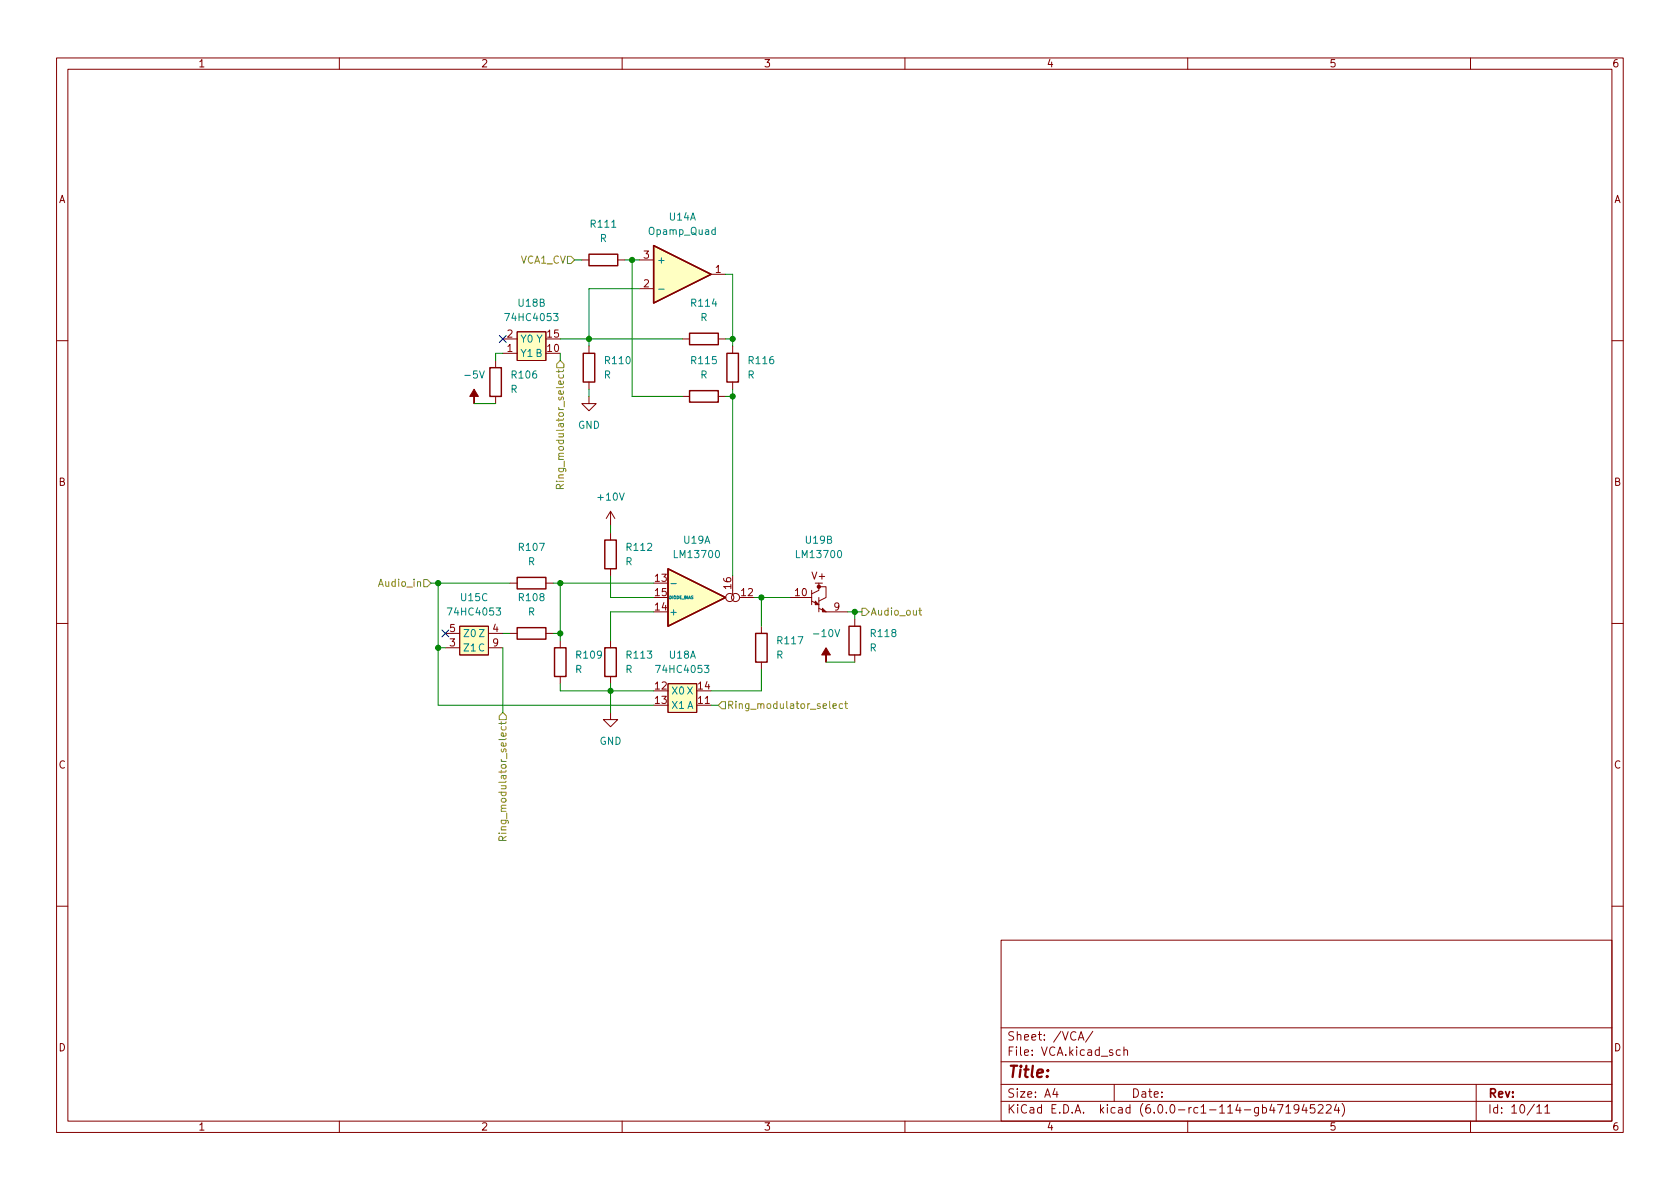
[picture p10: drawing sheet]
<svg xmlns="http://www.w3.org/2000/svg" width="297mm" height="210mm" viewBox="0 0 297 210" stroke-linecap="round" stroke-linejoin="round" font-family="sans-serif">
<g fill="none" stroke="#840000" stroke-width=".18">
<path d="M10 10.2h277v190.1h-277zM12 12.2h273v186.1h-273zM60 10.2v2M110 10.2v2M160 10.2v2M210 10.2v2M260 10.2v2M88.9 59.9h2.5M91.4 58.7h5.1v5h-5.1zM102.9 46h1.2M109.2 46h1.3M113 51h2.6"/>
<path d="M113 46h2.6M120.6 59.9h1.3M125.7 48.5h2.6M127 59.9h1.3M10 60.2h2M87.6 63.7v1.3M87.6 70.1v1.3M88.9 62.5h2.5M104.1 70.1v1.3h1.3l-1.3 1.2-1.2-1.2h1.2M104.1 61.2v1.3M104.1 67.6v1.2M120.6 70.1h1.3"/>
<path d="M127 70.1h1.3M129.5 61.2v1.3M129.5 67.6v1.2M285 60.2h2M107.9 90.4v2.6M107.9 94.2v1.3M107.9 90.4l-.7 1.3M107.9 90.4l.8 1.3M10 110.2h2M78.7 114.5h2.6M78.7 112h2.6M81.3 110.7h5.1v5.1h-5.1z"/>
<path d="M86.4 114.5h2.5M86.4 112h2.5M90.2 103.1h1.2M90.2 112h1.2M96.5 103.1h1.3M96.5 112h1.3M99.1 113.3v1.2M99.1 119.6v1.3M107.9 100.6v1.2M107.9 113.3v1.2M107.9 119.6v1.3M129.5 104.4v.8"/>
<path d="M134.6 110.7v1.3M134.6 117.1v1.3M139.7 105.7h3.8M143.5 106.3l1.3 .6M143.5 104.4v2.5M144.1 103.1h1.3M144.8 103.1v1.3l-1.3 .6M144.8 103.8h1.2v1.9l-1.2 .6M144.8 107.6l1.2 .6h3.9M144.8 105.7v2.5M151.1 109.5v1.2M151.1 115.8v1.3"/>
<path d="M285 110.2h2M107.9 126v1.2h1.3l-1.3 1.3-1.2-1.3h1.2M118.1 120.9h5.1v5.1h-5.1zM123.2 124.7h2.5M10 160.2h2M177 166.3h108v32h-108zM285 160.2h2M60 198.3v2M110 198.3v2M160 198.3v2M177 194.8h108M177 191.8h108"/>
<path d="M177 187.8h108M177 181.8h108M186.5 192.5l-.4 1h1M186.9 193v1M190.6 183.9l.5-1.5 .5 1.5M190.8 183.5h.7M193.2 182.4l-1.3 1.9M197 191.8v3M198.1 185.7l-.5-.1-.2 .3v.4l.1 .3h.6M198.7 185.8l.2-.2 .4 .1 .1 .9M198.7 185.1v1.5M210 198.3v2"/>
<path d="M224.9 195.3l-.4 1h.9M225.2 195.8v1M225.9 195.3h1l-.7 1.5M227.4 195.8l.4-.5v1.5M227.4 196.8h.8M229.6 196l-.2 .3h-.3l-.3-.3 .1-.6 .5-.1 .2 .2a.99 .99 0 0 1-.4 1.3h-.3M230.6 195.3l-.4 1h.9M230.9 195.8v1M232.4 195.3h-.7l-.1 .7 .3-.1 .5 .1 .1 .2-.1 .5-.2 .1-.6-.1M233.1 195.5l.5-.2 .3 .2v.3l-.9 1h.9M234.5 195.5l.6-.2 .2 .2 .1 .3-1 1h1M236.3 195.3l-.4 1h1"/>
<path d="M236.6 195.8v1M237.3 195.1a1.72 1.72 0 0 1 0 2.3M260 198.3v2M261 191.8v6.5M271.7 195.8l.5-.5v1.5M271.7 196.8h.9M273.1 195.8l.5-.5v1.5M273.1 196.8h.9"/>
<circle cx="129" cy="105.7" r=".72"/>
<circle cx="130" cy="105.7" r=".72"/>
</g>
<g fill="none" stroke="#840000" stroke-width=".25">
<path d="M104.1 45h5.1v2h-5.1zM115.6 43.4l10.1 5.1-10.1 5.1zM121.9 58.9h5.1v2.1h-5.1zM86.6 65h2v5.1h-2zM103.1 62.5h2.1v5.1h-2.1zM121.9 69.1h5.1v2h-5.1zM128.5 62.5h2.1v5.1h-2.1zM106.9 95.5h2.1v5.1h-2.1zM91.4 111h5.1v2h-5.1zM91.4 102.1h5.1v2h-5.1zM98 114.5h2.1v5.1h-2.1zM106.9 114.5h2.1v5.1h-2.1z"/>
<path d="M118.1 100.6l10.2 5.1-10.2 5zM133.6 112h2v5.1h-2zM150.1 110.7h2v5.1h-2z"/>
</g>
<circle cx="144.8" cy="103.8" r=".25" fill="#840000" stroke="#840000" stroke-width=".25"/>
<g fill="#840000" stroke="#840000" stroke-width=".18">
<path d="M144.1 106.3l.7 .6h-.7z"/>
<path d="M145.4 107.6l.6 .6h-.6z"/>
<path d="M146 114.5l.8 1.3h-.8v1.3v-1.3h-.7z"/>
<path d="M83.8 68.8l.8 1.3h-.8v1.3v-1.3h-.7z"/>
</g>
<g fill="#ffffc2" stroke="#ffffc2" stroke-width=".18">
<path d="M118.1 120.9h5.1v5.1h-5.1z"/>
<path d="M118.1 100.6l10.2 5.1-10.2 5z"/>
<path d="M81.3 110.7h5.1v5.1h-5.1z"/>
<path d="M115.6 43.4l10.1 5.1-10.1 5.1z"/>
<path d="M91.4 58.7h5.1v5h-5.1z"/>
</g>
<path d="M116.5 51.1h.9M118.6 103.2h1" fill="none" stroke="#008484" stroke-width=".18"/>
<g fill="none" stroke="#848400" stroke-width=".18">
<path d="M100.3 45.3h.7l.6 .7-.6 .6h-.7zM98.8 65.4v.5M99.1 63.7l.6 .7v.6h-1.3v-.6zM99.6 65.4l-.1 .3h-1.1M99 86.4v-.6l-.2-.1h-.3l-.1 .7h1.2M99.6 85.7l-.6 .4M74.9 102.5h.7l.6 .6-.6 .7h-.7zM152.4 107.6h.6l.7 .6-.7 .6h-.6zM162.5 107.9h.4M162.6 107.5v1.1l.3 .2M88.6 127.6v.5M88.9 126l.6 .6v.6h-1.2v-.6z"/>
<path d="M89.5 127.6l-.2 .3h-1.1M127.6 124.1h.7v1.2h-.7l-.6-.6zM147.3 124.9l.6-.2-.1-.2-.3-.1-.2 .2v.6h.5M149 124.5l-.4-.1-.2 .3 .1 .5h.5M149.3 124.4h.5M149.5 124v1.1l.3 .2M88.9 148.6l-.1-.6-.2-.1-.3 .1-.1 .6h1.3M89.5 147.9l-.6 .4"/>
</g>
<g fill="none" stroke="#008400" stroke-width=".18">
<path d="M99.1 59.9h21.5M101.6 46h1.3M110.5 46h2.5M111.8 46v24.1h8.8M113 51h-8.9v10.2M128.3 48.5h1.2v12.7M128.3 59.9h1.2M83.8 71.4h3.8M88.9 62.5h-1.3v1.2M99.1 62.5v1.2M104.1 68.8v1.3M128.3 70.1h1.2"/>
<path d="M129.5 68.8v33M107.9 93v1.2M76.2 103.1h14M77.5 103.1v21.6h38.1M77.5 114.5h1.2M88.9 112h1.3M88.9 114.5v11.5M97.8 103.1h17.8M97.8 112h1.3M99.1 103.1v10.2M107.9 101.8v3.9h7.7M115.6 108.2h-7.7v5.1"/>
<path d="M133.3 105.7h6.4M134.6 118.4v3.8h-8.9M134.6 105.7v5M146 117.1h5.1M149.9 108.2h2.5M151.1 108.2v1.3M99.1 120.9v1.3h16.5M107.9 120.9v5.1M125.7 124.7h1.3"/>
</g>
<path d="M88.3 59.3l1.2 1.2M89.5 59.3l-1.2 1.2M78.1 111.4l1.2 1.2M79.3 111.4l-1.2 1.2" fill="none" stroke="#000084" stroke-width=".18"/>
<g fill="#008400" stroke="#008400" stroke-width=".18">
<circle cx="129.5" cy="59.9" r=".46"/>
<circle cx="111.8" cy="46" r=".46"/>
<circle cx="104.1" cy="59.9" r=".46"/>
<circle cx="129.5" cy="70.1" r=".46"/>
<circle cx="77.5" cy="114.5" r=".46"/>
<circle cx="77.5" cy="103.1" r=".46"/>
<circle cx="107.9" cy="122.2" r=".46"/>
<circle cx="134.6" cy="105.7" r=".46"/>
<circle cx="99.1" cy="112" r=".46"/>
<circle cx="99.1" cy="103.1" r=".46"/>
<circle cx="151.1" cy="108.2" r=".46"/>
</g>
<text font-size="2.8" fill="#840000" x="178" y="190.6">Title:</text>
<g font-size="2.1" fill="#840000">
<text x="178" y="184">Sheet: /VCA/</text>
<text x="178" y="186.7">File: VCA.kicad_sch</text>
<text x="178" y="196.9">KiCad E.D.A. kicad (6.0.0-rc1-114-gb471945224)</text>
<text x="178" y="194.1">Size: A4</text>
<text x="200" y="194.1">Date:</text>
<text x="263" y="194.1">Rev:</text>
<text x="263" y="196.9">Id: 10/11</text>
</g>
<g font-size="1.8" fill="#840000">
<text x="35" y="11.9">1</text>
<text x="85" y="11.9">2</text>
<text x="135" y="11.9">3</text>
<text x="185" y="11.9">4</text>
<text x="235" y="11.9">5</text>
<text x="285" y="11.9">6</text>
<text x="10.3" y="35.9">A</text>
<text x="285.3" y="35.9">A</text>
<text x="113.8" y="45.7">3</text>
<text x="113.8" y="50.8">2</text>
<text x="126.5" y="48.3">1</text>
<text x="89.7" y="59.7">2</text>
<text x="96.8" y="59.7">15</text>
<text x="89.7" y="62.2">1</text>
<text x="96.8" y="62.2">10</text>
<text x="10.3" y="85.9">B</text>
<text x="285.3" y="85.9">B</text>
<text x="115.9" y="102.9">13</text>
<text x="115.9" y="107.9">14</text>
<text x="115.9" y="105.4">15</text>
<text x="129.3" y="104.1" transform="rotate(-90 129.3 104.1)">16</text>
<text x="131.1" y="105.4">12</text>
<text x="140.6" y="105.4">10</text>
<text x="143.7" y="102.5">V+</text>
<text x="147.5" y="107.9">9</text>
<text x="79.5" y="111.8">5</text>
<text x="87.1" y="111.8">4</text>
<text x="79.5" y="114.3">3</text>
<text x="87.1" y="114.3">9</text>
<text x="115.9" y="121.9">12</text>
<text x="115.9" y="124.5">13</text>
<text x="123.5" y="124.5">11</text>
<text x="123.5" y="121.9">14</text>
<text x="10.3" y="135.9">C</text>
<text x="285.3" y="135.9">C</text>
<text x="10.3" y="185.9">D</text>
<text x="285.3" y="185.9">D</text>
<text x="35" y="199.9">1</text>
<text x="85" y="199.9">2</text>
<text x="135" y="199.9">3</text>
<text x="185" y="199.9">4</text>
<text x="235" y="199.9">5</text>
<text x="285" y="199.9">6</text>
</g>
<g font-size="1.8" fill="#008484">
<text x="104.6" y="40.3">R111</text>
<text x="114.9" y="41.5">Opamp_Quad</text>
<text x="118.4" y="39">U14A</text>
<text x="106" y="42.8">R</text>
<text x="116.1" y="46.6">+</text>
<text x="89.8" y="56.8">74HC4053</text>
<text x="91.7" y="54.2">U18B</text>
<text x="122.3" y="54.2">R114</text>
<text x="123.8" y="56.8">R</text>
<text x="91.9" y="63.1">Y1 B</text>
<text x="91.9" y="60.6">Y0 Y</text>
<text x="107.1" y="64.4">R110</text>
<text x="122.3" y="64.4">R115</text>
<text x="132.5" y="64.4">R116</text>
<text x="82.4" y="66.9">-5V</text>
<text x="90.2" y="69.5">R</text>
<text x="90.6" y="66.9">R106</text>
<text x="106.8" y="66.9">R</text>
<text x="123.8" y="66.9">R</text>
<text x="132.2" y="66.9">R</text>
<text x="102.2" y="75.8">GND</text>
<text x="105.9" y="88.5">+10V</text>
<text x="91.9" y="97.4">R107</text>
<text x="93.3" y="99.9">R</text>
<text x="110.6" y="99.9">R</text>
<text x="110.9" y="97.4">R112</text>
<text x="119.5" y="98.7">LM13700</text>
<text x="120.9" y="96.1">U19A</text>
<text x="141" y="98.7">LM13700</text>
<text x="142.5" y="96.1">U19B</text>
<text x="81.6" y="106.3">U15C</text>
<text x="91.9" y="106.3">R108</text>
<text x="79.6" y="108.8">74HC4053</text>
<text x="81.8" y="112.6">Z0 Z</text>
<text x="93.3" y="108.8">R</text>
<text x="118.2" y="108.8">+</text>
<text x="137.6" y="113.9">R117</text>
<text x="144.2" y="112.6">-10V</text>
<text x="154.1" y="112.6">R118</text>
<text x="81.8" y="115.2">Z1 C</text>
<text x="101.7" y="119">R</text>
<text x="102" y="116.5">R109</text>
<text x="110.6" y="119">R</text>
<text x="110.9" y="116.5">R113</text>
<text x="116.4" y="119">74HC4053</text>
<text x="118.4" y="116.5">U18A</text>
<text x="137.2" y="116.5">R</text>
<text x="153.7" y="115.2">R</text>
<text x="118.6" y="122.8">X0 X</text>
<text x="118.6" y="125.3">X1 A</text>
<text x="106" y="131.7">GND</text>
</g>
<g font-size="1.8" fill="#848400">
<text x="92" y="46.6">VCA1_CV</text>
<text x="99.7" y="84.8" transform="rotate(-90 99.7 84.8)">Ring_modulator_select</text>
<text x="67.2" y="103.8">Audio_in</text>
<text x="153.9" y="108.8">Audio_out</text>
<text x="128.5" y="125.3">Ring_modulator_select</text>
<text x="89.5" y="147" transform="rotate(-90 89.5 147)">Ring_modulator_select</text>
</g>
<text font-size=".7" fill="#008484" x="118.2" y="105.9">DIODE_BIAS</text>
</svg>
